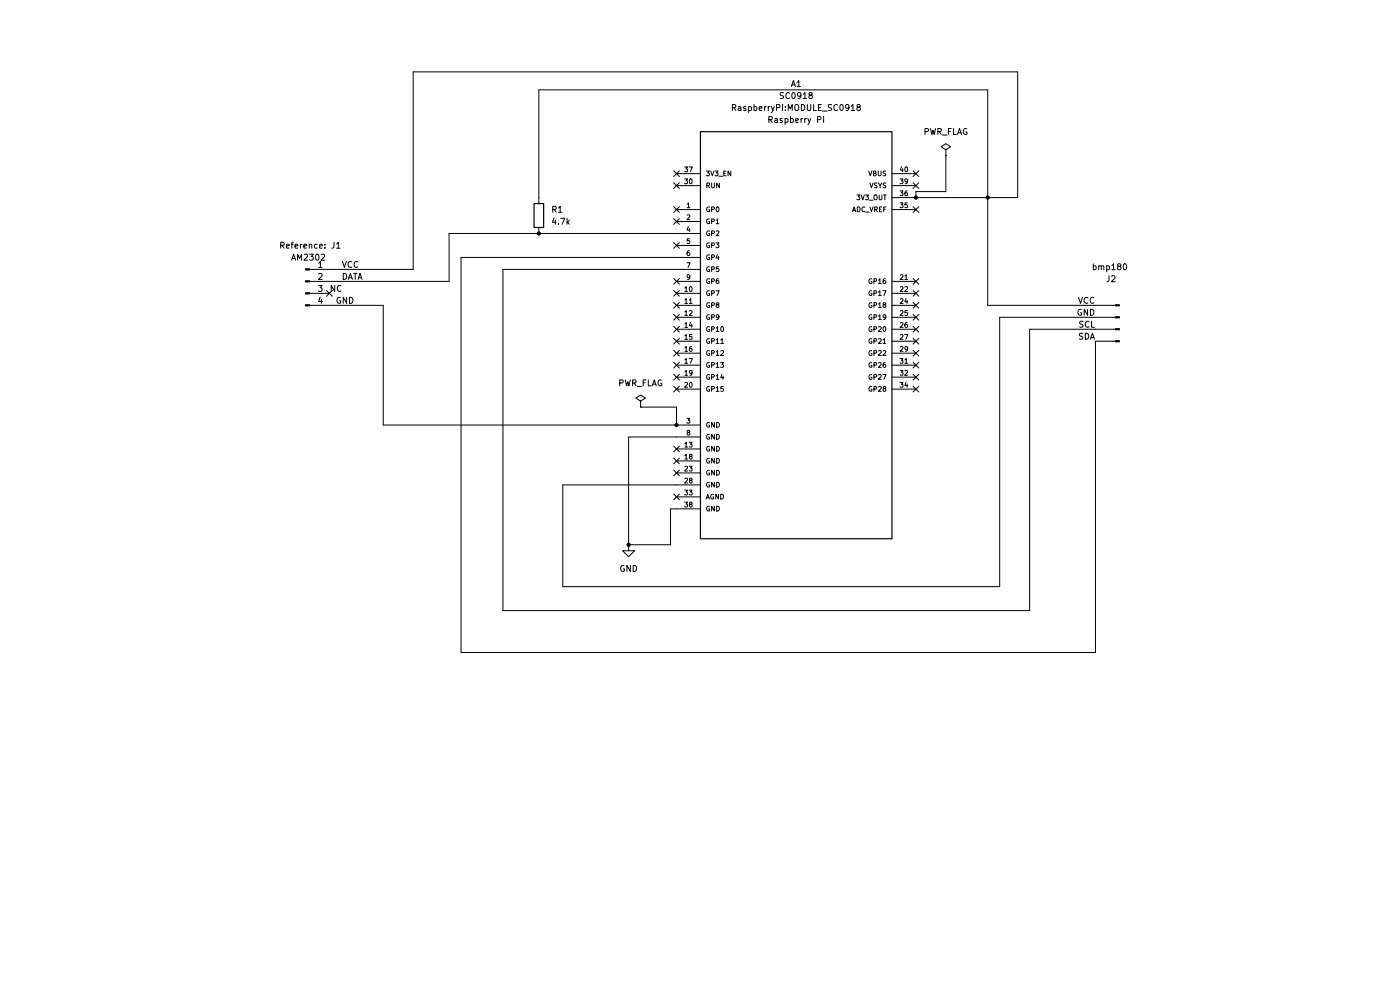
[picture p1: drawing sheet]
(kicad_sch
 (version 20260306)
 (generator "eeschema")
 (generator_version "10.0")
 (paper "A4")
 (lib_symbols
  (symbol "Conn_01x04_Pin_1"
   (pin_names
    (offset 1.016) (hide yes)) (exclude_from_sim no) (in_bom yes) (on_board yes)
   (in_pos_files yes)
   (duplicate_pin_numbers_are_jumpers no)
   (property "Reference" "J" (at 0 5.08 0) (show_name no) (do_not_autoplace no) (effects (font (size 1.27 1.27))))
   (property "Value" "Conn_01x04_Pin" (at 0 -7.62 0) (show_name no) (do_not_autoplace no) (effects (font (size 1.27 1.27))))
   (property "Footprint" "" (at 0 0 0) (show_name no) (do_not_autoplace no) (hide yes) (effects (font (size 1.27 1.27))))
   (property "Datasheet" "" (at 0 0 0) (show_name no) (do_not_autoplace no) (hide yes) (effects (font (size 1.27 1.27))))
   (property "Description" "Generic connector, single row, 01x04, script generated" (at 0 0 0) (show_name no) (do_not_autoplace no) (hide yes) (effects (font (size 1.27 1.27))))
   (property "ki_locked" "" (at 0 0 0) (show_name no) (do_not_autoplace no) (effects (font (size 1.27 1.27))))
   (symbol "Conn_01x04_Pin_1_1_1"
    (rectangle (start 0.8636 2.667) (end 0 2.413) (stroke (width 0.1524) (type default)) (fill (type outline)))
    (rectangle (start 0.8636 0.127) (end 0 -0.127) (stroke (width 0.1524) (type default)) (fill (type outline)))
    (rectangle (start 0.8636 -2.413) (end 0 -2.667) (stroke (width 0.1524) (type default)) (fill (type outline)))
    (rectangle (start 0.8636 -4.953) (end 0 -5.207) (stroke (width 0.1524) (type default)) (fill (type outline)))
    (polyline (pts (xy 1.27 2.54) (xy 0.8636 2.54)) (stroke (width 0.1524) (type default)) (fill (type none)))
    (polyline (pts (xy 1.27 0) (xy 0.8636 0)) (stroke (width 0.1524) (type default)) (fill (type none)))
    (polyline (pts (xy 1.27 -2.54) (xy 0.8636 -2.54)) (stroke (width 0.1524) (type default)) (fill (type none)))
    (polyline (pts (xy 1.27 -5.08) (xy 0.8636 -5.08)) (stroke (width 0.1524) (type default)) (fill (type none)))
    (pin passive line (at 5.08 2.54 180) (length 3.81) (name "Pin_1" (effects (font (size 1.27 1.27)))) (number "1" (effects (font (size 1.27 1.27)))))
    (pin passive line (at 5.08 0 180) (length 3.81) (name "Pin_2" (effects (font (size 1.27 1.27)))) (number "2" (effects (font (size 1.27 1.27)))))
    (pin passive line (at 5.08 -2.54 180) (length 3.81) (name "Pin_3" (effects (font (size 1.27 1.27)))) (number "3" (effects (font (size 1.27 1.27)))))
    (pin passive line (at 5.08 -5.08 180) (length 3.81) (name "Pin_4" (effects (font (size 1.27 1.27)))) (number "4" (effects (font (size 1.27 1.27))))))
   (embedded_fonts no))
  (symbol "Connector:Conn_01x04_Pin"
   (pin_numbers (hide yes))
   (pin_names
    (offset 1.016) (hide yes)) (exclude_from_sim no) (in_bom yes) (on_board yes)
   (in_pos_files yes)
   (duplicate_pin_numbers_are_jumpers no)
   (property "Reference" "J" (at 0 5.08 0) (show_name no) (do_not_autoplace no) (effects (font (size 1.27 1.27))))
   (property "Value" "Conn_01x04_Pin" (at 0 -7.62 0) (show_name no) (do_not_autoplace no) (effects (font (size 1.27 1.27))))
   (property "Footprint" "" (at 0 0 0) (show_name no) (do_not_autoplace no) (hide yes) (effects (font (size 1.27 1.27))))
   (property "Datasheet" "" (at 0 0 0) (show_name no) (do_not_autoplace no) (hide yes) (effects (font (size 1.27 1.27))))
   (property "Description" "Generic connector, single row, 01x04, script generated" (at 0 0 0) (show_name no) (do_not_autoplace no) (hide yes) (effects (font (size 1.27 1.27))))
   (property "ki_locked" "" (at 0 0 0) (show_name no) (do_not_autoplace no) (effects (font (size 1.27 1.27))))
   (symbol "Conn_01x04_Pin_1_1"
    (rectangle (start 0.8636 2.667) (end 0 2.413) (stroke (width 0.1524) (type default)) (fill (type outline)))
    (rectangle (start 0.8636 0.127) (end 0 -0.127) (stroke (width 0.1524) (type default)) (fill (type outline)))
    (rectangle (start 0.8636 -2.413) (end 0 -2.667) (stroke (width 0.1524) (type default)) (fill (type outline)))
    (rectangle (start 0.8636 -4.953) (end 0 -5.207) (stroke (width 0.1524) (type default)) (fill (type outline)))
    (polyline (pts (xy 1.27 2.54) (xy 0.8636 2.54)) (stroke (width 0.1524) (type default)) (fill (type none)))
    (polyline (pts (xy 1.27 0) (xy 0.8636 0)) (stroke (width 0.1524) (type default)) (fill (type none)))
    (polyline (pts (xy 1.27 -2.54) (xy 0.8636 -2.54)) (stroke (width 0.1524) (type default)) (fill (type none)))
    (polyline (pts (xy 1.27 -5.08) (xy 0.8636 -5.08)) (stroke (width 0.1524) (type default)) (fill (type none)))
    (pin passive line (at 5.08 2.54 180) (length 3.81) (name "Pin_1" (effects (font (size 1.27 1.27)))) (number "1" (effects (font (size 1.27 1.27)))))
    (pin passive line (at 5.08 0 180) (length 3.81) (name "Pin_2" (effects (font (size 1.27 1.27)))) (number "2" (effects (font (size 1.27 1.27)))))
    (pin passive line (at 5.08 -2.54 180) (length 3.81) (name "Pin_3" (effects (font (size 1.27 1.27)))) (number "3" (effects (font (size 1.27 1.27)))))
    (pin passive line (at 5.08 -5.08 180) (length 3.81) (name "Pin_4" (effects (font (size 1.27 1.27)))) (number "4" (effects (font (size 1.27 1.27))))))
   (embedded_fonts no))
  (symbol "Device:R"
   (pin_numbers (hide yes))
   (pin_names
    (offset 0)) (exclude_from_sim no) (in_bom yes) (on_board yes)
   (in_pos_files yes)
   (duplicate_pin_numbers_are_jumpers no)
   (property "Reference" "R" (at 2.032 0 90) (show_name no) (do_not_autoplace no) (effects (font (size 1.27 1.27))))
   (property "Value" "R" (at 0 0 90) (show_name no) (do_not_autoplace no) (effects (font (size 1.27 1.27))))
   (property "Footprint" "" (at -1.778 0 90) (show_name no) (do_not_autoplace no) (hide yes) (effects (font (size 1.27 1.27))))
   (property "Datasheet" "" (at 0 0 0) (show_name no) (do_not_autoplace no) (hide yes) (effects (font (size 1.27 1.27))))
   (property "Description" "Resistor" (at 0 0 0) (show_name no) (do_not_autoplace no) (hide yes) (effects (font (size 1.27 1.27))))
   (symbol "R_0_1"
    (rectangle (start -1.016 -2.54) (end 1.016 2.54) (stroke (width 0.254) (type default)) (fill (type none))))
   (symbol "R_1_1"
    (pin passive line (at 0 3.81 270) (length 1.27) (name "" (effects (font (size 1.27 1.27)))) (number "1" (effects (font (size 1.27 1.27)))))
    (pin passive line (at 0 -3.81 90) (length 1.27) (name "" (effects (font (size 1.27 1.27)))) (number "2" (effects (font (size 1.27 1.27))))))
   (embedded_fonts no))
  (symbol "Raspberry_Pi_Pico_W_SC0918:SC0918"
   (pin_names
    (offset 1.016)) (exclude_from_sim no) (in_bom yes) (on_board yes)
   (in_pos_files yes)
   (duplicate_pin_numbers_are_jumpers no)
   (property "Reference" "A1" (at 0 58.42 0) (show_name no) (do_not_autoplace no) (effects (font (size 1.27 1.27))))
   (property "Value" "SC0918" (at 0 55.88 0) (show_name no) (do_not_autoplace no) (effects (font (size 1.27 1.27))))
   (property "Footprint" "Raspberry Pi:MODULE_SC0918" (at -12.7 -46.99 0) (show_name no) (do_not_autoplace no) (effects (font (size 1.27 1.27)) (justify bottom)))
   (property "Datasheet" "https://datasheets.raspberrypi.com/picow/pico-w-datasheet.pdf" (at -26.67 -49.53 0) (show_name no) (do_not_autoplace no) (hide yes) (effects (font (size 1.27 1.27)) (justify left bottom)))
   (property "Description" "" (at 0 0 0) (show_name no) (do_not_autoplace no) (hide yes) (effects (font (size 1.27 1.27))))
   (property "manufacturer" "Raspberry Pi" (at 0 53.34 0) (show_name no) (do_not_autoplace no) (effects (font (size 1.27 1.27))))
   (property "P/N" "SC0918" (at 0 50.8 0) (show_name no) (do_not_autoplace no) (hide yes) (effects (font (size 1.27 1.27))))
   (property "PARTREV" "1.6" (at 0 48.26 0) (show_name no) (do_not_autoplace no) (hide yes) (effects (font (size 1.27 1.27))))
   (property "MAXIMUM_PACKAGE_HEIGHT" "3.73mm" (at 0 45.72 0) (show_name no) (do_not_autoplace no) (hide yes) (effects (font (size 1.27 1.27))))
   (symbol "SC0918_0_0"
    (rectangle (start -20.32 -43.18) (end 20.32 43.18) (stroke (width 0.254) (type default)) (fill (type none)))
    (pin bidirectional line (at -25.4 26.67 0) (length 5.08) (name "GP0" (effects (font (size 1.016 1.016)))) (number "1" (effects (font (size 1.016 1.016)))))
    (pin bidirectional line (at -25.4 24.13 0) (length 5.08) (name "GP1" (effects (font (size 1.016 1.016)))) (number "2" (effects (font (size 1.016 1.016)))))
    (pin power_in line (at -25.4 -19.05 0) (length 5.08) (name "GND" (effects (font (size 1.016 1.016)))) (number "3" (effects (font (size 1.016 1.016)))))
    (pin bidirectional line (at -25.4 21.59 0) (length 5.08) (name "GP2" (effects (font (size 1.016 1.016)))) (number "4" (effects (font (size 1.016 1.016)))))
    (pin bidirectional line (at -25.4 19.05 0) (length 5.08) (name "GP3" (effects (font (size 1.016 1.016)))) (number "5" (effects (font (size 1.016 1.016)))))
    (pin bidirectional line (at -25.4 16.51 0) (length 5.08) (name "GP4" (effects (font (size 1.016 1.016)))) (number "6" (effects (font (size 1.016 1.016)))))
    (pin bidirectional line (at -25.4 13.97 0) (length 5.08) (name "GP5" (effects (font (size 1.016 1.016)))) (number "7" (effects (font (size 1.016 1.016)))))
    (pin power_in line (at -25.4 -21.59 0) (length 5.08) (name "GND" (effects (font (size 1.016 1.016)))) (number "8" (effects (font (size 1.016 1.016)))))
    (pin bidirectional line (at -25.4 11.43 0) (length 5.08) (name "GP6" (effects (font (size 1.016 1.016)))) (number "9" (effects (font (size 1.016 1.016)))))
    (pin bidirectional line (at -25.4 8.89 0) (length 5.08) (name "GP7" (effects (font (size 1.016 1.016)))) (number "10" (effects (font (size 1.016 1.016)))))
    (pin bidirectional line (at -25.4 6.35 0) (length 5.08) (name "GP8" (effects (font (size 1.016 1.016)))) (number "11" (effects (font (size 1.016 1.016)))))
    (pin bidirectional line (at -25.4 3.81 0) (length 5.08) (name "GP9" (effects (font (size 1.016 1.016)))) (number "12" (effects (font (size 1.016 1.016)))))
    (pin power_in line (at -25.4 -24.13 0) (length 5.08) (name "GND" (effects (font (size 1.016 1.016)))) (number "13" (effects (font (size 1.016 1.016)))))
    (pin bidirectional line (at -25.4 1.27 0) (length 5.08) (name "GP10" (effects (font (size 1.016 1.016)))) (number "14" (effects (font (size 1.016 1.016)))))
    (pin bidirectional line (at -25.4 -1.27 0) (length 5.08) (name "GP11" (effects (font (size 1.016 1.016)))) (number "15" (effects (font (size 1.016 1.016)))))
    (pin bidirectional line (at -25.4 -3.81 0) (length 5.08) (name "GP12" (effects (font (size 1.016 1.016)))) (number "16" (effects (font (size 1.016 1.016)))))
    (pin bidirectional line (at -25.4 -6.35 0) (length 5.08) (name "GP13" (effects (font (size 1.016 1.016)))) (number "17" (effects (font (size 1.016 1.016)))))
    (pin power_in line (at -25.4 -26.67 0) (length 5.08) (name "GND" (effects (font (size 1.016 1.016)))) (number "18" (effects (font (size 1.016 1.016)))))
    (pin bidirectional line (at -25.4 -8.89 0) (length 5.08) (name "GP14" (effects (font (size 1.016 1.016)))) (number "19" (effects (font (size 1.016 1.016)))))
    (pin bidirectional line (at -25.4 -11.43 0) (length 5.08) (name "GP15" (effects (font (size 1.016 1.016)))) (number "20" (effects (font (size 1.016 1.016)))))
    (pin bidirectional line (at 25.4 11.43 180) (length 5.08) (name "GP16" (effects (font (size 1.016 1.016)))) (number "21" (effects (font (size 1.016 1.016)))))
    (pin bidirectional line (at 25.4 8.89 180) (length 5.08) (name "GP17" (effects (font (size 1.016 1.016)))) (number "22" (effects (font (size 1.016 1.016)))))
    (pin power_in line (at -25.4 -29.21 0) (length 5.08) (name "GND" (effects (font (size 1.016 1.016)))) (number "23" (effects (font (size 1.016 1.016)))))
    (pin bidirectional line (at 25.4 6.35 180) (length 5.08) (name "GP18" (effects (font (size 1.016 1.016)))) (number "24" (effects (font (size 1.016 1.016)))))
    (pin bidirectional line (at 25.4 3.81 180) (length 5.08) (name "GP19" (effects (font (size 1.016 1.016)))) (number "25" (effects (font (size 1.016 1.016)))))
    (pin bidirectional line (at 25.4 1.27 180) (length 5.08) (name "GP20" (effects (font (size 1.016 1.016)))) (number "26" (effects (font (size 1.016 1.016)))))
    (pin bidirectional line (at 25.4 -1.27 180) (length 5.08) (name "GP21" (effects (font (size 1.016 1.016)))) (number "27" (effects (font (size 1.016 1.016)))))
    (pin power_in line (at -25.4 -31.75 0) (length 5.08) (name "GND" (effects (font (size 1.016 1.016)))) (number "28" (effects (font (size 1.016 1.016)))))
    (pin bidirectional line (at 25.4 -3.81 180) (length 5.08) (name "GP22" (effects (font (size 1.016 1.016)))) (number "29" (effects (font (size 1.016 1.016)))))
    (pin input line (at -25.4 31.75 0) (length 5.08) (name "RUN" (effects (font (size 1.016 1.016)))) (number "30" (effects (font (size 1.016 1.016)))))
    (pin bidirectional line (at 25.4 -6.35 180) (length 5.08) (name "GP26" (effects (font (size 1.016 1.016)))) (number "31" (effects (font (size 1.016 1.016)))))
    (pin bidirectional line (at 25.4 -8.89 180) (length 5.08) (name "GP27" (effects (font (size 1.016 1.016)))) (number "32" (effects (font (size 1.016 1.016)))))
    (pin power_in line (at -25.4 -34.29 0) (length 5.08) (name "AGND" (effects (font (size 1.016 1.016)))) (number "33" (effects (font (size 1.016 1.016)))))
    (pin bidirectional line (at 25.4 -11.43 180) (length 5.08) (name "GP28" (effects (font (size 1.016 1.016)))) (number "34" (effects (font (size 1.016 1.016)))))
    (pin power_in line (at 25.4 26.67 180) (length 5.08) (name "ADC_VREF" (effects (font (size 1.016 1.016)))) (number "35" (effects (font (size 1.016 1.016)))))
    (pin power_in line (at 25.4 29.21 180) (length 5.08) (name "3V3_OUT" (effects (font (size 1.016 1.016)))) (number "36" (effects (font (size 1.016 1.016)))))
    (pin input line (at -25.4 34.29 0) (length 5.08) (name "3V3_EN" (effects (font (size 1.016 1.016)))) (number "37" (effects (font (size 1.016 1.016)))))
    (pin power_in line (at -25.4 -36.83 0) (length 5.08) (name "GND" (effects (font (size 1.016 1.016)))) (number "38" (effects (font (size 1.016 1.016)))))
    (pin free line (at 25.4 31.75 180) (length 5.08) (name "VSYS" (effects (font (size 1.016 1.016)))) (number "39" (effects (font (size 1.016 1.016)))))
    (pin free line (at 25.4 34.29 180) (length 5.08) (name "VBUS" (effects (font (size 1.016 1.016)))) (number "40" (effects (font (size 1.016 1.016))))))
   (embedded_fonts no))
  (symbol "power:GND"
   (power global)
   (pin_names
    (offset 0)) (exclude_from_sim no) (in_bom yes) (on_board yes)
   (in_pos_files yes)
   (duplicate_pin_numbers_are_jumpers no)
   (property "Reference" "#PWR" (at 0 -6.35 0) (show_name no) (do_not_autoplace no) (hide yes) (effects (font (size 1.27 1.27))))
   (property "Value" "GND" (at 0 -3.81 0) (show_name no) (do_not_autoplace no) (effects (font (size 1.27 1.27))))
   (property "Footprint" "" (at 0 0 0) (show_name no) (do_not_autoplace no) (hide yes) (effects (font (size 1.27 1.27))))
   (property "Datasheet" "" (at 0 0 0) (show_name no) (do_not_autoplace no) (hide yes) (effects (font (size 1.27 1.27))))
   (property "Description" "Power symbol creates a global label with name \"GND\" , ground" (at 0 0 0) (show_name no) (do_not_autoplace no) (hide yes) (effects (font (size 1.27 1.27))))
   (symbol "GND_0_1"
    (polyline (pts (xy 0 0) (xy 0 -1.27) (xy 1.27 -1.27) (xy 0 -2.54) (xy -1.27 -1.27) (xy 0 -1.27)) (stroke (width 0) (type default)) (fill (type none))))
   (symbol "GND_1_1"
    (pin power_in line (at 0 0 270) (length 0) (hide yes) (name "GND" (effects (font (size 1.27 1.27)))) (number "1" (effects (font (size 1.27 1.27))))))
   (embedded_fonts no))
  (symbol "power:PWR_FLAG"
   (power global)
   (pin_numbers (hide yes))
   (pin_names
    (offset 0) (hide yes)) (exclude_from_sim no) (in_bom yes) (on_board yes)
   (in_pos_files yes)
   (duplicate_pin_numbers_are_jumpers no)
   (property "Reference" "#FLG" (at 0 1.905 0) (show_name no) (do_not_autoplace no) (hide yes) (effects (font (size 1.27 1.27))))
   (property "Value" "PWR_FLAG" (at 0 3.81 0) (show_name no) (do_not_autoplace no) (effects (font (size 1.27 1.27))))
   (property "Footprint" "" (at 0 0 0) (show_name no) (do_not_autoplace no) (hide yes) (effects (font (size 1.27 1.27))))
   (property "Datasheet" "" (at 0 0 0) (show_name no) (do_not_autoplace no) (hide yes) (effects (font (size 1.27 1.27))))
   (property "Description" "Special symbol for telling ERC where power comes from" (at 0 0 0) (show_name no) (do_not_autoplace no) (hide yes) (effects (font (size 1.27 1.27))))
   (symbol "PWR_FLAG_0_0"
    (pin power_out line (at 0 0 90) (length 0) (name "pwr" (effects (font (size 1.27 1.27)))) (number "1" (effects (font (size 1.27 1.27))))))
   (symbol "PWR_FLAG_0_1"
    (polyline (pts (xy 0 0) (xy 0 1.27) (xy -1.016 1.905) (xy 0 2.54) (xy 1.016 1.905) (xy 0 1.27)) (stroke (width 0) (type default)) (fill (type none))))
   (embedded_fonts no)))
 (junction
  (at 143.51 90.17)
  (diameter 0)
  (color 0 0 0 0))
 (junction
  (at 114.3 49.53)
  (diameter 0)
  (color 0 0 0 0))
 (junction
  (at 194.31 41.91)
  (diameter 0)
  (color 0 0 0 0))
 (junction
  (at 209.55 41.91)
  (diameter 0)
  (color 0 0 0 0))
 (junction
  (at 133.35 115.57)
  (diameter 0)
  (color 0 0 0 0))
 (no_connect
  (at 143.51 105.41))
 (no_connect
  (at 143.51 52.07))
 (no_connect
  (at 143.51 39.37))
 (no_connect
  (at 143.51 80.01))
 (no_connect
  (at 194.31 74.93))
 (no_connect
  (at 194.31 77.47))
 (no_connect
  (at 194.31 64.77))
 (no_connect
  (at 194.31 39.37))
 (no_connect
  (at 143.51 46.99))
 (no_connect
  (at 143.51 67.31))
 (no_connect
  (at 143.51 36.83))
 (no_connect
  (at 194.31 36.83))
 (no_connect
  (at 194.31 44.45))
 (no_connect
  (at 143.51 97.79))
 (no_connect
  (at 143.51 59.69))
 (no_connect
  (at 69.85 62.23))
 (no_connect
  (at 143.51 69.85))
 (no_connect
  (at 143.51 64.77))
 (no_connect
  (at 143.51 77.47))
 (no_connect
  (at 194.31 82.55))
 (no_connect
  (at 143.51 82.55))
 (no_connect
  (at 194.31 69.85))
 (no_connect
  (at 143.51 44.45))
 (no_connect
  (at 194.31 72.39))
 (no_connect
  (at 143.51 95.25))
 (no_connect
  (at 143.51 74.93))
 (no_connect
  (at 194.31 62.23))
 (no_connect
  (at 194.31 59.69))
 (no_connect
  (at 194.31 67.31))
 (no_connect
  (at 143.51 62.23))
 (no_connect
  (at 143.51 100.33))
 (no_connect
  (at 143.51 72.39))
 (no_connect
  (at 194.31 80.01))
 (wire
  (pts (xy 143.51 107.95) (xy 142.24 107.95))
  (stroke (width 0) (type default)))
 (wire
  (pts (xy 119.38 124.46) (xy 212.09 124.46))
  (stroke (width 0) (type default)))
 (wire
  (pts (xy 106.68 57.15) (xy 106.68 129.54))
  (stroke (width 0) (type default)))
 (wire
  (pts (xy 200.66 40.64) (xy 194.31 40.64))
  (stroke (width 0) (type default)))
 (wire
  (pts (xy 209.55 64.77) (xy 209.55 41.91))
  (stroke (width 0) (type default)))
 (wire
  (pts (xy 133.35 92.71) (xy 133.35 115.57))
  (stroke (width 0) (type default)))
 (wire
  (pts (xy 218.44 69.85) (xy 218.44 129.54))
  (stroke (width 0) (type default)))
 (wire
  (pts (xy 87.63 15.24) (xy 215.9 15.24))
  (stroke (width 0) (type default)))
 (wire
  (pts (xy 232.41 64.77) (xy 209.55 64.77))
  (stroke (width 0) (type default)))
 (wire
  (pts (xy 81.28 90.17) (xy 143.51 90.17))
  (stroke (width 0) (type default)))
 (wire
  (pts (xy 135.89 86.36) (xy 143.51 86.36))
  (stroke (width 0) (type default)))
 (wire
  (pts (xy 143.51 86.36) (xy 143.51 90.17))
  (stroke (width 0) (type default)))
 (wire
  (pts (xy 114.3 49.53) (xy 143.51 49.53))
  (stroke (width 0) (type default)))
 (wire
  (pts (xy 209.55 41.91) (xy 215.9 41.91))
  (stroke (width 0) (type default)))
 (wire
  (pts (xy 142.24 107.95) (xy 142.24 115.57))
  (stroke (width 0) (type default)))
 (wire
  (pts (xy 95.25 59.69) (xy 95.25 49.53))
  (stroke (width 0) (type default)))
 (wire
  (pts (xy 215.9 15.24) (xy 215.9 41.91))
  (stroke (width 0) (type default)))
 (wire
  (pts (xy 143.51 57.15) (xy 106.68 57.15))
  (stroke (width 0) (type default)))
 (wire
  (pts (xy 69.85 64.77) (xy 81.28 64.77))
  (stroke (width 0) (type default)))
 (wire
  (pts (xy 143.51 102.87) (xy 119.38 102.87))
  (stroke (width 0) (type default)))
 (wire
  (pts (xy 212.09 67.31) (xy 232.41 67.31))
  (stroke (width 0) (type default)))
 (wire
  (pts (xy 114.3 19.05) (xy 209.55 19.05))
  (stroke (width 0) (type default)))
 (wire
  (pts (xy 97.79 54.61) (xy 143.51 54.61))
  (stroke (width 0) (type default)))
 (wire
  (pts (xy 97.79 138.43) (xy 97.79 54.61))
  (stroke (width 0) (type default)))
 (wire
  (pts (xy 200.66 33.02) (xy 200.66 40.64))
  (stroke (width 0) (type default)))
 (wire
  (pts (xy 232.41 138.43) (xy 97.79 138.43))
  (stroke (width 0) (type default)))
 (wire
  (pts (xy 142.24 115.57) (xy 133.35 115.57))
  (stroke (width 0) (type default)))
 (wire
  (pts (xy 194.31 41.91) (xy 209.55 41.91))
  (stroke (width 0) (type default)))
 (wire
  (pts (xy 119.38 102.87) (xy 119.38 124.46))
  (stroke (width 0) (type default)))
 (wire
  (pts (xy 143.51 92.71) (xy 133.35 92.71))
  (stroke (width 0) (type default)))
 (wire
  (pts (xy 106.68 129.54) (xy 218.44 129.54))
  (stroke (width 0) (type default)))
 (wire
  (pts (xy 218.44 69.85) (xy 232.41 69.85))
  (stroke (width 0) (type default)))
 (wire
  (pts (xy 194.31 40.64) (xy 194.31 41.91))
  (stroke (width 0) (type default)))
 (wire
  (pts (xy 69.85 59.69) (xy 95.25 59.69))
  (stroke (width 0) (type default)))
 (wire
  (pts (xy 81.28 64.77) (xy 81.28 90.17))
  (stroke (width 0) (type default)))
 (wire
  (pts (xy 212.09 124.46) (xy 212.09 67.31))
  (stroke (width 0) (type default)))
 (wire
  (pts (xy 87.63 57.15) (xy 87.63 15.24))
  (stroke (width 0) (type default)))
 (wire
  (pts (xy 95.25 49.53) (xy 114.3 49.53))
  (stroke (width 0) (type default)))
 (wire
  (pts (xy 232.41 72.39) (xy 232.41 138.43))
  (stroke (width 0) (type default)))
 (wire
  (pts (xy 69.85 57.15) (xy 87.63 57.15))
  (stroke (width 0) (type default)))
 (wire
  (pts (xy 114.3 41.91) (xy 114.3 19.05))
  (stroke (width 0) (type default)))
 (wire
  (pts (xy 209.55 19.05) (xy 209.55 41.91))
  (stroke (width 0) (type default)))
 (label "SCL"
  (at 232.41 69.85 180)
  (effects (font (size 1.27 1.27)) (justify right bottom)))
 (label "GND"
  (at 71.12 64.77 0)
  (effects (font (size 1.27 1.27)) (justify left bottom)))
 (label "GND"
  (at 232.41 67.31 180)
  (effects (font (size 1.27 1.27)) (justify right bottom)))
 (label "NC"
  (at 69.85 62.23 0)
  (effects (font (size 1.27 1.27)) (justify left bottom)))
 (label "SDA"
  (at 232.41 72.39 180)
  (effects (font (size 1.27 1.27)) (justify right bottom)))
 (label "VCC"
  (at 232.41 64.77 180)
  (effects (font (size 1.27 1.27)) (justify right bottom)))
 (label "VCC"
  (at 72.39 57.15 0)
  (effects (font (size 1.27 1.27)) (justify left bottom)))
 (label "DATA"
  (at 72.39 59.69 0)
  (effects (font (size 1.27 1.27)) (justify left bottom)))
 (symbol
  (lib_id "power:PWR_FLAG")
  (at 200.66 33.02 0)
  (unit 1)
  (body_style 1)
  (exclude_from_sim no)
  (in_bom yes)
  (on_board yes)
  (in_pos_files yes)
  (dnp no)
  (fields_autoplaced yes)
  (property "Reference" "#FLG01" (at 200.66 31.115 0) (hide yes) (show_name no) (do_not_autoplace no) (effects (font (size 1.27 1.27))))
  (property "Value" "PWR_FLAG" (at 200.66 27.94 0) (show_name no) (do_not_autoplace no) (effects (font (size 1.27 1.27))))
  (property "Footprint" "" (at 200.66 33.02 0) (hide yes) (show_name no) (do_not_autoplace no) (effects (font (size 1.27 1.27))))
  (property "Datasheet" "" (at 200.66 33.02 0) (hide yes) (show_name no) (do_not_autoplace no) (effects (font (size 1.27 1.27))))
  (property "Description" "Special symbol for telling ERC where power comes from" (at 200.66 33.02 0) (hide yes) (show_name no) (do_not_autoplace no) (effects (font (size 1.27 1.27))))
  (pin "1"))
 (symbol
  (lib_name "Conn_01x04_Pin_1")
  (lib_id "Connector:Conn_01x04_Pin")
  (at 64.77 59.69 0)
  (unit 1)
  (body_style 1)
  (exclude_from_sim no)
  (in_bom yes)
  (on_board yes)
  (in_pos_files yes)
  (dnp no)
  (property "Reference" "J1" (at 65.786 52.07 0) (show_name yes) (do_not_autoplace no) (effects (font (size 1.27 1.27))))
  (property "Value" "AM2302" (at 65.405 54.61 0) (show_name no) (do_not_autoplace yes) (effects (font (size 1.27 1.27))))
  (property "Footprint" "Connector_PinHeader_2.54mm:PinHeader_1x04_P2.54mm_Vertical" (at 64.77 59.69 0) (hide yes) (show_name no) (do_not_autoplace no) (effects (font (size 1.27 1.27))))
  (property "Datasheet" "" (at 64.77 59.69 0) (hide yes) (show_name no) (do_not_autoplace no) (effects (font (size 1.27 1.27))))
  (property "Description" "Generic connector, single row, 01x04, script generated" (at 64.77 59.69 0) (hide yes) (show_name no) (do_not_autoplace no) (effects (font (size 1.27 1.27))))
  (pin "4")
  (pin "3")
  (pin "2")
  (pin "1"))
 (symbol
  (lib_id "Device:R")
  (at 114.3 45.72 0)
  (unit 1)
  (body_style 1)
  (exclude_from_sim no)
  (in_bom yes)
  (on_board yes)
  (in_pos_files yes)
  (dnp no)
  (fields_autoplaced yes)
  (property "Reference" "R1" (at 116.84 44.4499 0) (show_name no) (do_not_autoplace no) (effects (font (size 1.27 1.27)) (justify left)))
  (property "Value" "4.7k" (at 116.84 46.9899 0) (show_name no) (do_not_autoplace no) (effects (font (size 1.27 1.27)) (justify left)))
  (property "Footprint" "Resistor_THT:R_Axial_DIN0207_L6.3mm_D2.5mm_P7.62mm_Horizontal" (at 112.522 45.72 90) (hide yes) (show_name no) (do_not_autoplace no) (effects (font (size 1.27 1.27))))
  (property "Datasheet" "" (at 114.3 45.72 0) (hide yes) (show_name no) (do_not_autoplace no) (effects (font (size 1.27 1.27))))
  (property "Description" "Resistor" (at 114.3 45.72 0) (hide yes) (show_name no) (do_not_autoplace no) (effects (font (size 1.27 1.27))))
  (pin "1")
  (pin "2"))
 (symbol
  (lib_id "Connector:Conn_01x04_Pin")
  (at 237.49 69.85 180)
  (unit 1)
  (body_style 1)
  (exclude_from_sim no)
  (in_bom yes)
  (on_board yes)
  (in_pos_files yes)
  (dnp no)
  (property "Reference" "J2" (at 235.712 59.182 0) (show_name no) (do_not_autoplace no) (effects (font (size 1.27 1.27))))
  (property "Value" "bmp180" (at 235.458 56.642 0) (show_name no) (do_not_autoplace no) (effects (font (size 1.27 1.27))))
  (property "Footprint" "Connector_PinHeader_2.54mm:PinHeader_1x04_P2.54mm_Vertical" (at 237.49 69.85 0) (hide yes) (show_name no) (do_not_autoplace no) (effects (font (size 1.27 1.27))))
  (property "Datasheet" "" (at 237.49 69.85 0) (hide yes) (show_name no) (do_not_autoplace no) (effects (font (size 1.27 1.27))))
  (property "Description" "Generic connector, single row, 01x04, script generated" (at 237.49 69.85 0) (hide yes) (show_name no) (do_not_autoplace no) (effects (font (size 1.27 1.27))))
  (pin "1")
  (pin "2")
  (pin "3")
  (pin "4"))
 (symbol
  (lib_id "power:GND")
  (at 133.35 115.57 0)
  (unit 1)
  (body_style 1)
  (exclude_from_sim no)
  (in_bom yes)
  (on_board yes)
  (in_pos_files yes)
  (dnp no)
  (fields_autoplaced yes)
  (property "Reference" "#PWR01" (at 133.35 121.92 0) (hide yes) (show_name no) (do_not_autoplace no) (effects (font (size 1.27 1.27))))
  (property "Value" "GND" (at 133.35 120.65 0) (show_name no) (do_not_autoplace no) (effects (font (size 1.27 1.27))))
  (property "Footprint" "" (at 133.35 115.57 0) (hide yes) (show_name no) (do_not_autoplace no) (effects (font (size 1.27 1.27))))
  (property "Datasheet" "" (at 133.35 115.57 0) (hide yes) (show_name no) (do_not_autoplace no) (effects (font (size 1.27 1.27))))
  (property "Description" "Power symbol creates a global label with name \"GND\" , ground" (at 133.35 115.57 0) (hide yes) (show_name no) (do_not_autoplace no) (effects (font (size 1.27 1.27))))
  (pin "1"))
 (symbol
  (lib_id "Raspberry_Pi_Pico_W_SC0918:SC0918")
  (at 168.91 71.12 0)
  (unit 1)
  (body_style 1)
  (exclude_from_sim no)
  (in_bom yes)
  (on_board yes)
  (in_pos_files yes)
  (dnp no)
  (fields_autoplaced yes)
  (property "Reference" "A1" (at 168.91 17.78 0) (show_name no) (do_not_autoplace no) (effects (font (size 1.27 1.27))))
  (property "Value" "SC0918" (at 168.91 20.32 0) (show_name no) (do_not_autoplace no) (effects (font (size 1.27 1.27))))
  (property "Footprint" "RaspberryPi:MODULE_SC0918" (at 168.91 22.86 0) (show_name no) (do_not_autoplace no) (effects (font (size 1.27 1.27))))
  (property "Datasheet" "https://datasheets.raspberrypi.com/picow/pico-w-datasheet.pdf" (at 142.24 120.65 0) (hide yes) (show_name no) (do_not_autoplace no) (effects (font (size 1.27 1.27)) (justify left bottom)))
  (property "Description" "" (at 168.91 71.12 0) (hide yes) (show_name no) (do_not_autoplace no) (effects (font (size 1.27 1.27))))
  (property "manufacturer" "Raspberry Pi" (at 168.91 25.4 0) (show_name no) (do_not_autoplace no) (effects (font (size 1.27 1.27))))
  (property "P/N" "SC0918" (at 168.91 20.32 0) (hide yes) (show_name no) (do_not_autoplace no) (effects (font (size 1.27 1.27))))
  (property "PARTREV" "1.6" (at 168.91 22.86 0) (hide yes) (show_name no) (do_not_autoplace no) (effects (font (size 1.27 1.27))))
  (property "MAXIMUM_PACKAGE_HEIGHT" "3.73mm" (at 168.91 25.4 0) (hide yes) (show_name no) (do_not_autoplace no) (effects (font (size 1.27 1.27))))
  (pin "25")
  (pin "12")
  (pin "36")
  (pin "13")
  (pin "27")
  (pin "5")
  (pin "4")
  (pin "3")
  (pin "2")
  (pin "1")
  (pin "17")
  (pin "31")
  (pin "40")
  (pin "30")
  (pin "24")
  (pin "32")
  (pin "6")
  (pin "34")
  (pin "26")
  (pin "33")
  (pin "7")
  (pin "35")
  (pin "37")
  (pin "15")
  (pin "9")
  (pin "28")
  (pin "21")
  (pin "18")
  (pin "19")
  (pin "29")
  (pin "8")
  (pin "14")
  (pin "20")
  (pin "39")
  (pin "23")
  (pin "16")
  (pin "38")
  (pin "10")
  (pin "22")
  (pin "11"))
 (symbol
  (lib_id "power:PWR_FLAG")
  (at 135.89 86.36 0)
  (unit 1)
  (body_style 1)
  (exclude_from_sim no)
  (in_bom yes)
  (on_board yes)
  (in_pos_files yes)
  (dnp no)
  (fields_autoplaced yes)
  (property "Reference" "#FLG02" (at 135.89 84.455 0) (hide yes) (show_name no) (do_not_autoplace no) (effects (font (size 1.27 1.27))))
  (property "Value" "PWR_FLAG" (at 135.89 81.28 0) (show_name no) (do_not_autoplace no) (effects (font (size 1.27 1.27))))
  (property "Footprint" "" (at 135.89 86.36 0) (hide yes) (show_name no) (do_not_autoplace no) (effects (font (size 1.27 1.27))))
  (property "Datasheet" "" (at 135.89 86.36 0) (hide yes) (show_name no) (do_not_autoplace no) (effects (font (size 1.27 1.27))))
  (property "Description" "Special symbol for telling ERC where power comes from" (at 135.89 86.36 0) (hide yes) (show_name no) (do_not_autoplace no) (effects (font (size 1.27 1.27))))
  (pin "1"))
 (sheet_instances
  (path ""
   (page "1")))
 (embedded_fonts no))
